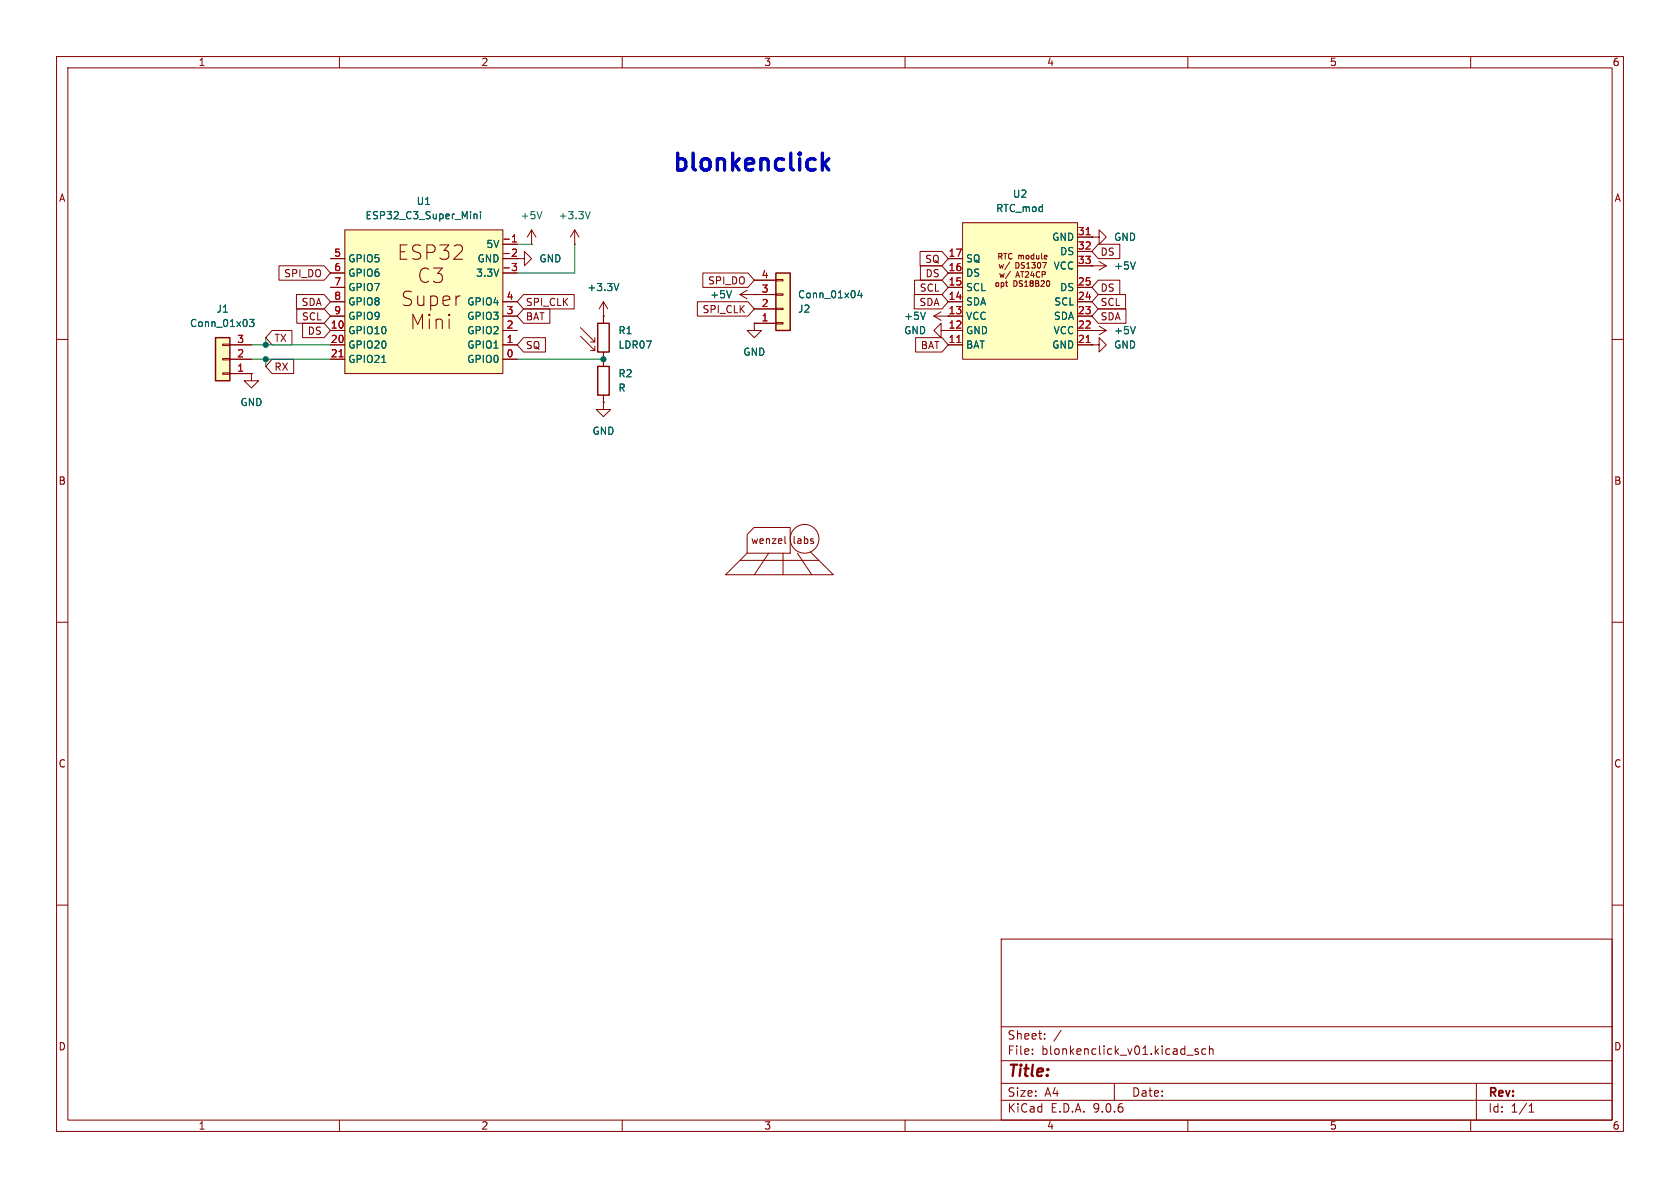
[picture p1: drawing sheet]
(kicad_sch
 (version 20250114)
 (generator "eeschema")
 (generator_version "9.0")
 (paper "A4")
 (lib_symbols
  (symbol "Connector_Generic:Conn_01x03"
   (pin_names
    (offset 1.016) (hide yes)) (exclude_from_sim no) (in_bom yes) (on_board yes)
   (property "Reference" "J" (at 0 5.08 0) (effects (font (size 1.27 1.27))))
   (property "Value" "Conn_01x03" (at 0 -5.08 0) (effects (font (size 1.27 1.27))))
   (property "Footprint" "" (at 0 0 0) (effects (font (size 1.27 1.27)) (hide yes)))
   (property "Datasheet" "~" (at 0 0 0) (effects (font (size 1.27 1.27)) (hide yes)))
   (property "Description" "Generic connector, single row, 01x03, script generated (kicad-library-utils/schlib/autogen/connector/)" (at 0 0 0) (effects (font (size 1.27 1.27)) (hide yes)))
   (symbol "Conn_01x03_1_1"
    (rectangle (start -1.27 3.81) (end 1.27 -3.81) (stroke (width 0.254) (type default)) (fill (type background)))
    (rectangle (start -1.27 2.667) (end 0 2.413) (stroke (width 0.1524) (type default)) (fill (type none)))
    (rectangle (start -1.27 0.127) (end 0 -0.127) (stroke (width 0.1524) (type default)) (fill (type none)))
    (rectangle (start -1.27 -2.413) (end 0 -2.667) (stroke (width 0.1524) (type default)) (fill (type none)))
    (pin passive line (at -5.08 2.54 0) (length 3.81) (name "Pin_1" (effects (font (size 1.27 1.27)))) (number "1" (effects (font (size 1.27 1.27)))))
    (pin passive line (at -5.08 0 0) (length 3.81) (name "Pin_2" (effects (font (size 1.27 1.27)))) (number "2" (effects (font (size 1.27 1.27)))))
    (pin passive line (at -5.08 -2.54 0) (length 3.81) (name "Pin_3" (effects (font (size 1.27 1.27)))) (number "3" (effects (font (size 1.27 1.27))))))
   (embedded_fonts no))
  (symbol "Connector_Generic:Conn_01x04"
   (pin_names
    (offset 1.016) (hide yes)) (exclude_from_sim no) (in_bom yes) (on_board yes)
   (property "Reference" "J" (at 0 5.08 0) (effects (font (size 1.27 1.27))))
   (property "Value" "Conn_01x04" (at 0 -7.62 0) (effects (font (size 1.27 1.27))))
   (property "Footprint" "" (at 0 0 0) (effects (font (size 1.27 1.27)) (hide yes)))
   (property "Datasheet" "~" (at 0 0 0) (effects (font (size 1.27 1.27)) (hide yes)))
   (property "Description" "Generic connector, single row, 01x04, script generated (kicad-library-utils/schlib/autogen/connector/)" (at 0 0 0) (effects (font (size 1.27 1.27)) (hide yes)))
   (symbol "Conn_01x04_1_1"
    (rectangle (start -1.27 3.81) (end 1.27 -6.35) (stroke (width 0.254) (type default)) (fill (type background)))
    (rectangle (start -1.27 2.667) (end 0 2.413) (stroke (width 0.1524) (type default)) (fill (type none)))
    (rectangle (start -1.27 0.127) (end 0 -0.127) (stroke (width 0.1524) (type default)) (fill (type none)))
    (rectangle (start -1.27 -2.413) (end 0 -2.667) (stroke (width 0.1524) (type default)) (fill (type none)))
    (rectangle (start -1.27 -4.953) (end 0 -5.207) (stroke (width 0.1524) (type default)) (fill (type none)))
    (pin passive line (at -5.08 2.54 0) (length 3.81) (name "Pin_1" (effects (font (size 1.27 1.27)))) (number "1" (effects (font (size 1.27 1.27)))))
    (pin passive line (at -5.08 0 0) (length 3.81) (name "Pin_2" (effects (font (size 1.27 1.27)))) (number "2" (effects (font (size 1.27 1.27)))))
    (pin passive line (at -5.08 -2.54 0) (length 3.81) (name "Pin_3" (effects (font (size 1.27 1.27)))) (number "3" (effects (font (size 1.27 1.27)))))
    (pin passive line (at -5.08 -5.08 0) (length 3.81) (name "Pin_4" (effects (font (size 1.27 1.27)))) (number "4" (effects (font (size 1.27 1.27))))))
   (embedded_fonts no))
  (symbol "Device:R"
   (pin_numbers (hide yes))
   (pin_names
    (offset 0)) (exclude_from_sim no) (in_bom yes) (on_board yes)
   (property "Reference" "R" (at 2.032 0 90) (effects (font (size 1.27 1.27))))
   (property "Value" "R" (at 0 0 90) (effects (font (size 1.27 1.27))))
   (property "Footprint" "" (at -1.778 0 90) (effects (font (size 1.27 1.27)) (hide yes)))
   (property "Datasheet" "~" (at 0 0 0) (effects (font (size 1.27 1.27)) (hide yes)))
   (property "Description" "Resistor" (at 0 0 0) (effects (font (size 1.27 1.27)) (hide yes)))
   (symbol "R_0_1"
    (rectangle (start -1.016 -2.54) (end 1.016 2.54) (stroke (width 0.254) (type default)) (fill (type none))))
   (symbol "R_1_1"
    (pin passive line (at 0 3.81 270) (length 1.27) (name "~" (effects (font (size 1.27 1.27)))) (number "1" (effects (font (size 1.27 1.27)))))
    (pin passive line (at 0 -3.81 90) (length 1.27) (name "~" (effects (font (size 1.27 1.27)))) (number "2" (effects (font (size 1.27 1.27))))))
   (embedded_fonts no))
  (symbol "Sensor_Optical:LDR07"
   (pin_numbers (hide yes))
   (pin_names
    (offset 0)) (exclude_from_sim no) (in_bom yes) (on_board yes)
   (property "Reference" "R" (at -5.08 0 90) (effects (font (size 1.27 1.27))))
   (property "Value" "LDR07" (at 1.905 0 90) (effects (font (size 1.27 1.27)) (justify top)))
   (property "Footprint" "OptoDevice:R_LDR_5.1x4.3mm_P3.4mm_Vertical" (at 4.445 0 90) (effects (font (size 1.27 1.27)) (hide yes)))
   (property "Datasheet" "http://www.tme.eu/de/Document/f2e3ad76a925811312d226c31da4cd7e/LDR07.pdf" (at 0 -1.27 0) (effects (font (size 1.27 1.27)) (hide yes)))
   (property "Description" "light dependent resistor" (at 0 0 0) (effects (font (size 1.27 1.27)) (hide yes)))
   (symbol "LDR07_0_1"
    (polyline (pts (xy -1.524 -0.762) (xy -4.064 1.778)) (stroke (width 0) (type default)) (fill (type none)))
    (polyline (pts (xy -1.524 -0.762) (xy -2.286 -0.762)) (stroke (width 0) (type default)) (fill (type none)))
    (polyline (pts (xy -1.524 -0.762) (xy -1.524 0)) (stroke (width 0) (type default)) (fill (type none)))
    (polyline (pts (xy -1.524 -2.286) (xy -4.064 0.254)) (stroke (width 0) (type default)) (fill (type none)))
    (polyline (pts (xy -1.524 -2.286) (xy -2.286 -2.286)) (stroke (width 0) (type default)) (fill (type none)))
    (polyline (pts (xy -1.524 -2.286) (xy -1.524 -1.524)) (stroke (width 0) (type default)) (fill (type none)))
    (rectangle (start -1.016 2.54) (end 1.016 -2.54) (stroke (width 0.254) (type default)) (fill (type none))))
   (symbol "LDR07_1_1"
    (pin passive line (at 0 3.81 270) (length 1.27) (name "~" (effects (font (size 1.27 1.27)))) (number "1" (effects (font (size 1.27 1.27)))))
    (pin passive line (at 0 -3.81 90) (length 1.27) (name "~" (effects (font (size 1.27 1.27)))) (number "2" (effects (font (size 1.27 1.27))))))
   (embedded_fonts no))
  (symbol "power:+3.3V"
   (power)
   (pin_numbers (hide yes))
   (pin_names
    (offset 0) (hide yes)) (exclude_from_sim no) (in_bom yes) (on_board yes)
   (property "Reference" "#PWR" (at 0 -3.81 0) (effects (font (size 1.27 1.27)) (hide yes)))
   (property "Value" "+3.3V" (at 0 3.556 0) (effects (font (size 1.27 1.27))))
   (property "Footprint" "" (at 0 0 0) (effects (font (size 1.27 1.27)) (hide yes)))
   (property "Datasheet" "" (at 0 0 0) (effects (font (size 1.27 1.27)) (hide yes)))
   (property "Description" "Power symbol creates a global label with name \"+3.3V\"" (at 0 0 0) (effects (font (size 1.27 1.27)) (hide yes)))
   (symbol "+3.3V_0_1"
    (polyline (pts (xy -0.762 1.27) (xy 0 2.54)) (stroke (width 0) (type default)) (fill (type none)))
    (polyline (pts (xy 0 2.54) (xy 0.762 1.27)) (stroke (width 0) (type default)) (fill (type none)))
    (polyline (pts (xy 0 0) (xy 0 2.54)) (stroke (width 0) (type default)) (fill (type none))))
   (symbol "+3.3V_1_1"
    (pin power_in line (at 0 0 90) (length 0) (name "~" (effects (font (size 1.27 1.27)))) (number "1" (effects (font (size 1.27 1.27))))))
   (embedded_fonts no))
  (symbol "power:+5V"
   (power)
   (pin_numbers (hide yes))
   (pin_names
    (offset 0) (hide yes)) (exclude_from_sim no) (in_bom yes) (on_board yes)
   (property "Reference" "#PWR" (at 0 -3.81 0) (effects (font (size 1.27 1.27)) (hide yes)))
   (property "Value" "+5V" (at 0 3.556 0) (effects (font (size 1.27 1.27))))
   (property "Footprint" "" (at 0 0 0) (effects (font (size 1.27 1.27)) (hide yes)))
   (property "Datasheet" "" (at 0 0 0) (effects (font (size 1.27 1.27)) (hide yes)))
   (property "Description" "Power symbol creates a global label with name \"+5V\"" (at 0 0 0) (effects (font (size 1.27 1.27)) (hide yes)))
   (symbol "+5V_0_1"
    (polyline (pts (xy -0.762 1.27) (xy 0 2.54)) (stroke (width 0) (type default)) (fill (type none)))
    (polyline (pts (xy 0 2.54) (xy 0.762 1.27)) (stroke (width 0) (type default)) (fill (type none)))
    (polyline (pts (xy 0 0) (xy 0 2.54)) (stroke (width 0) (type default)) (fill (type none))))
   (symbol "+5V_1_1"
    (pin power_in line (at 0 0 90) (length 0) (name "~" (effects (font (size 1.27 1.27)))) (number "1" (effects (font (size 1.27 1.27))))))
   (embedded_fonts no))
  (symbol "power:GND"
   (power)
   (pin_numbers (hide yes))
   (pin_names
    (offset 0) (hide yes)) (exclude_from_sim no) (in_bom yes) (on_board yes)
   (property "Reference" "#PWR" (at 0 -6.35 0) (effects (font (size 1.27 1.27)) (hide yes)))
   (property "Value" "GND" (at 0 -3.81 0) (effects (font (size 1.27 1.27))))
   (property "Footprint" "" (at 0 0 0) (effects (font (size 1.27 1.27)) (hide yes)))
   (property "Datasheet" "" (at 0 0 0) (effects (font (size 1.27 1.27)) (hide yes)))
   (property "Description" "Power symbol creates a global label with name \"GND\" , ground" (at 0 0 0) (effects (font (size 1.27 1.27)) (hide yes)))
   (symbol "GND_0_1"
    (polyline (pts (xy 0 0) (xy 0 -1.27) (xy 1.27 -1.27) (xy 0 -2.54) (xy -1.27 -1.27) (xy 0 -1.27)) (stroke (width 0) (type default)) (fill (type none))))
   (symbol "GND_1_1"
    (pin power_in line (at 0 0 270) (length 0) (name "~" (effects (font (size 1.27 1.27)))) (number "1" (effects (font (size 1.27 1.27))))))
   (embedded_fonts no))
  (symbol "wenzellabs:ESP32-C3_super_mini" (exclude_from_sim no) (in_bom yes) (on_board yes)
   (property "Reference" "U" (at -13.716 11.43 0) (effects (font (size 1.27 1.27))))
   (property "Value" "ESP32_C3_Super_Mini" (at 0 0 0) (effects (font (size 1.27 1.27))))
   (property "Footprint" "wenzellabs:ESP32_C3_Super_Mini" (at 0 -16.764 0) (effects (font (size 1.27 1.27)) (hide yes)))
   (property "Datasheet" "https://microsoft.github.io/devicescript/devices/esp32/esp32c3-supermini" (at -0.254 -19.558 0) (effects (font (size 1.27 1.27)) (hide yes)))
   (property "Description" "" (at 0 0 0) (effects (font (size 1.27 1.27)) (hide yes)))
   (symbol "ESP32-C3_super_mini_0_1"
    (rectangle (start -15.24 10.16) (end 12.7 -15.24) (stroke (width 0) (type default)) (fill (type background))))
   (symbol "ESP32-C3_super_mini_1_0"
    (text "ESP32\nC3\nSuper\nMini" (at 0 0 0) (effects (font (size 2.54 2.54)))))
   (symbol "ESP32-C3_super_mini_1_1"
    (pin bidirectional line (at -17.78 5.08 0) (length 2.54) (name "GPIO5" (effects (font (size 1.27 1.27)))) (number "5" (effects (font (size 1.27 1.27)))))
    (pin bidirectional line (at -17.78 2.54 0) (length 2.54) (name "GPIO6" (effects (font (size 1.27 1.27)))) (number "6" (effects (font (size 1.27 1.27)))))
    (pin bidirectional line (at -17.78 0 0) (length 2.54) (name "GPIO7" (effects (font (size 1.27 1.27)))) (number "7" (effects (font (size 1.27 1.27)))))
    (pin bidirectional line (at -17.78 -2.54 0) (length 2.54) (name "GPIO8" (effects (font (size 1.27 1.27)))) (number "8" (effects (font (size 1.27 1.27)))))
    (pin bidirectional line (at -17.78 -5.08 0) (length 2.54) (name "GPIO9" (effects (font (size 1.27 1.27)))) (number "9" (effects (font (size 1.27 1.27)))))
    (pin bidirectional line (at -17.78 -7.62 0) (length 2.54) (name "GPIO10" (effects (font (size 1.27 1.27)))) (number "10" (effects (font (size 1.27 1.27)))))
    (pin bidirectional line (at -17.78 -10.16 0) (length 2.54) (name "GPIO20" (effects (font (size 1.27 1.27)))) (number "20" (effects (font (size 1.27 1.27)))))
    (pin bidirectional line (at -17.78 -12.7 0) (length 2.54) (name "GPIO21" (effects (font (size 1.27 1.27)))) (number "21" (effects (font (size 1.27 1.27)))))
    (pin power_in line (at 15.24 7.62 180) (length 2.54) (name "5V" (effects (font (size 1.27 1.27)))) (number "-1" (effects (font (size 1.27 1.27)))))
    (pin power_in line (at 15.24 5.08 180) (length 2.54) (name "GND" (effects (font (size 1.27 1.27)))) (number "-2" (effects (font (size 1.27 1.27)))))
    (pin power_out line (at 15.24 2.54 180) (length 2.54) (name "3.3V" (effects (font (size 1.27 1.27)))) (number "-3" (effects (font (size 1.27 1.27)))))
    (pin bidirectional line (at 15.24 -2.54 180) (length 2.54) (name "GPIO4" (effects (font (size 1.27 1.27)))) (number "4" (effects (font (size 1.27 1.27)))))
    (pin bidirectional line (at 15.24 -5.08 180) (length 2.54) (name "GPIO3" (effects (font (size 1.27 1.27)))) (number "3" (effects (font (size 1.27 1.27)))))
    (pin bidirectional line (at 15.24 -7.62 180) (length 2.54) (name "GPIO2" (effects (font (size 1.27 1.27)))) (number "2" (effects (font (size 1.27 1.27)))))
    (pin bidirectional line (at 15.24 -10.16 180) (length 2.54) (name "GPIO1" (effects (font (size 1.27 1.27)))) (number "1" (effects (font (size 1.27 1.27)))))
    (pin bidirectional line (at 15.24 -12.7 180) (length 2.54) (name "GPIO0" (effects (font (size 1.27 1.27)))) (number "0" (effects (font (size 1.27 1.27))))))
   (embedded_fonts no))
  (symbol "wenzellabs:Logo_wenzellabs"
   (pin_numbers (hide yes))
   (pin_names
    (offset 0) (hide yes)) (exclude_from_sim no) (in_bom yes) (on_board yes)
   (property "Reference" "L" (at 0 0 0) (effects (font (size 1.27 1.27)) (hide yes)))
   (property "Value" "Logo wenzellabs" (at 0 0 0) (effects (font (size 1.27 1.27)) (hide yes)))
   (property "Footprint" "" (at 0 0 0) (effects (font (size 1.27 1.27)) (hide yes)))
   (property "Datasheet" "" (at 0 0 0) (effects (font (size 1.27 1.27)) (hide yes)))
   (property "Description" "" (at 0 0 0) (effects (font (size 1.27 1.27)) (hide yes)))
   (symbol "Logo_wenzellabs_1_1"
    (polyline (pts (xy -7.62 -1.27) (xy 6.35 -1.27)) (stroke (width 0) (type default)) (fill (type none)))
    (polyline (pts (xy -6.35 0) (xy -10.16 -3.81) (xy 8.89 -3.81) (xy 4.8549 0.2083)) (stroke (width 0) (type default)) (fill (type none)))
    (polyline (pts (xy -5.08 -3.81) (xy -2.54 0)) (stroke (width 0) (type default)) (fill (type none)))
    (polyline (pts (xy 0 -3.81) (xy 0 0)) (stroke (width 0) (type default)) (fill (type none)))
    (polyline (pts (xy 1.27 0) (xy -6.35 0) (xy -6.3499 3.2901) (xy -5.1146 4.5442) (xy 1.2677 4.5402) (xy 1.27 0)) (stroke (width 0) (type default)) (fill (type none)))
    (circle (center 3.81 2.54) (radius 2.54) (stroke (width 0) (type default)) (fill (type none)))
    (polyline (pts (xy 5.08 -3.81) (xy 2.54 0)) (stroke (width 0) (type default)) (fill (type none)))
    (text "wenzel labs" (at 0 2.286 0) (effects (font (size 1.27 1.27)))))
   (embedded_fonts no))
  (symbol "wenzellabs:RTC_module" (exclude_from_sim no) (in_bom yes) (on_board yes)
   (property "Reference" "U" (at -9.652 -11.684 0) (effects (font (size 1.27 1.27))))
   (property "Value" "RTC_mod" (at 0 0 0) (effects (font (size 1.27 1.27))))
   (property "Footprint" "wenzellabs:RTC_module" (at 0 0 0) (effects (font (size 1.27 1.27)) (hide yes)))
   (property "Datasheet" "" (at 0 0 0) (effects (font (size 1.27 1.27)) (hide yes)))
   (property "Description" "HW-111 DS1307 based RTC module with AT24CP EEPROM and unpopulated DS18B20 temp sensor" (at 0 -5.08 0) (effects (font (size 1.27 1.27)) (hide yes)))
   (symbol "RTC_module_1_1"
    (rectangle (start -10.16 13.97) (end 10.16 -10.16) (stroke (width 0) (type solid)) (fill (type background)))
    (text "RTC module\nw/ DS1307\nw/ AT24CP\nopt DS18B20" (at -4.572 5.588 0) (effects (font (size 1 1)) (justify left)))
    (pin input line (at -12.7 7.62 0) (length 2.54) (name "SQ" (effects (font (size 1.27 1.27)))) (number "17" (effects (font (size 1.27 1.27)))))
    (pin input line (at -12.7 5.08 0) (length 2.54) (name "DS" (effects (font (size 1.27 1.27)))) (number "16" (effects (font (size 1.27 1.27)))))
    (pin input line (at -12.7 2.54 0) (length 2.54) (name "SCL" (effects (font (size 1.27 1.27)))) (number "15" (effects (font (size 1.27 1.27)))))
    (pin input line (at -12.7 0 0) (length 2.54) (name "SDA" (effects (font (size 1.27 1.27)))) (number "14" (effects (font (size 1.27 1.27)))))
    (pin input line (at -12.7 -2.54 0) (length 2.54) (name "VCC" (effects (font (size 1.27 1.27)))) (number "13" (effects (font (size 1.27 1.27)))))
    (pin input line (at -12.7 -5.08 0) (length 2.54) (name "GND" (effects (font (size 1.27 1.27)))) (number "12" (effects (font (size 1.27 1.27)))))
    (pin input line (at -12.7 -7.62 0) (length 2.54) (name "BAT" (effects (font (size 1.27 1.27)))) (number "11" (effects (font (size 1.27 1.27)))))
    (pin input line (at 12.7 11.43 180) (length 2.54) (name "GND" (effects (font (size 1.27 1.27)))) (number "31" (effects (font (size 1.27 1.27)))))
    (pin input line (at 12.7 8.89 180) (length 2.54) (name "DS" (effects (font (size 1.27 1.27)))) (number "32" (effects (font (size 1.27 1.27)))))
    (pin input line (at 12.7 6.35 180) (length 2.54) (name "VCC" (effects (font (size 1.27 1.27)))) (number "33" (effects (font (size 1.27 1.27)))))
    (pin input line (at 12.7 2.54 180) (length 2.54) (name "DS" (effects (font (size 1.27 1.27)))) (number "25" (effects (font (size 1.27 1.27)))))
    (pin input line (at 12.7 0 180) (length 2.54) (name "SCL" (effects (font (size 1.27 1.27)))) (number "24" (effects (font (size 1.27 1.27)))))
    (pin input line (at 12.7 -2.54 180) (length 2.54) (name "SDA" (effects (font (size 1.27 1.27)))) (number "23" (effects (font (size 1.27 1.27)))))
    (pin input line (at 12.7 -5.08 180) (length 2.54) (name "VCC" (effects (font (size 1.27 1.27)))) (number "22" (effects (font (size 1.27 1.27)))))
    (pin input line (at 12.7 -7.62 180) (length 2.54) (name "GND" (effects (font (size 1.27 1.27)))) (number "21" (effects (font (size 1.27 1.27))))))
   (embedded_fonts no)))
 (text "blonkenclick"
  (exclude_from_sim no)
  (at 133.096 28.956 0)
  (effects (font (size 3 3) (thickness 0.6)
    (bold yes))))
 (junction
  (at 106.68 63.5)
  (diameter 0)
  (color 0 0 0 0))
 (junction
  (at 46.99 60.96)
  (diameter 0)
  (color 0 0 0 0))
 (junction
  (at 46.99 63.5)
  (diameter 0)
  (color 0 0 0 0))
 (wire
  (pts (xy 46.99 60.96) (xy 58.42 60.96))
  (stroke (width 0) (type default)))
 (wire
  (pts (xy 93.98 43.18) (xy 91.44 43.18))
  (stroke (width 0) (type default)))
 (wire
  (pts (xy 44.45 60.96) (xy 46.99 60.96))
  (stroke (width 0) (type default)))
 (wire
  (pts (xy 46.99 63.5) (xy 46.99 64.77))
  (stroke (width 0) (type default)))
 (wire
  (pts (xy 91.44 63.5) (xy 106.68 63.5))
  (stroke (width 0) (type default)))
 (wire
  (pts (xy 46.99 59.69) (xy 46.99 60.96))
  (stroke (width 0) (type default)))
 (wire
  (pts (xy 44.45 63.5) (xy 46.99 63.5))
  (stroke (width 0) (type default)))
 (wire
  (pts (xy 101.6 48.26) (xy 101.6 43.18))
  (stroke (width 0) (type default)))
 (wire
  (pts (xy 91.44 48.26) (xy 101.6 48.26))
  (stroke (width 0) (type default)))
 (wire
  (pts (xy 46.99 63.5) (xy 58.42 63.5))
  (stroke (width 0) (type default)))
 (global_label "SPI_CLK"
  (shape input)
  (at 133.35 54.61 180)
  (fields_autoplaced yes)
  (effects (font (size 1.27 1.27)) (justify right))
  (property "Intersheetrefs" "${INTERSHEET_REFS}" (at 122.7448 54.61 0) (effects (font (size 1.27 1.27)) (justify right) (hide yes))))
 (global_label "SDA"
  (shape input)
  (at 193.04 55.88 0)
  (fields_autoplaced yes)
  (effects (font (size 1.27 1.27)) (justify left))
  (property "Intersheetrefs" "${INTERSHEET_REFS}" (at 199.5933 55.88 0) (effects (font (size 1.27 1.27)) (justify left) (hide yes))))
 (global_label "DS"
  (shape input)
  (at 193.04 50.8 0)
  (fields_autoplaced yes)
  (effects (font (size 1.27 1.27)) (justify left))
  (property "Intersheetrefs" "${INTERSHEET_REFS}" (at 198.5047 50.8 0) (effects (font (size 1.27 1.27)) (justify left) (hide yes))))
 (global_label "RX"
  (shape input)
  (at 46.99 64.77 0)
  (fields_autoplaced yes)
  (effects (font (size 1.27 1.27)) (justify left))
  (property "Intersheetrefs" "${INTERSHEET_REFS}" (at 52.4547 64.77 0) (effects (font (size 1.27 1.27)) (justify left) (hide yes))))
 (global_label "SPI_DO"
  (shape input)
  (at 133.35 49.53 180)
  (fields_autoplaced yes)
  (effects (font (size 1.27 1.27)) (justify right))
  (property "Intersheetrefs" "${INTERSHEET_REFS}" (at 123.7124 49.53 0) (effects (font (size 1.27 1.27)) (justify right) (hide yes))))
 (global_label "DS"
  (shape input)
  (at 58.42 58.42 180)
  (fields_autoplaced yes)
  (effects (font (size 1.27 1.27)) (justify right))
  (property "Intersheetrefs" "${INTERSHEET_REFS}" (at 52.9553 58.42 0) (effects (font (size 1.27 1.27)) (justify right) (hide yes))))
 (global_label "SDA"
  (shape input)
  (at 167.64 53.34 180)
  (fields_autoplaced yes)
  (effects (font (size 1.27 1.27)) (justify right))
  (property "Intersheetrefs" "${INTERSHEET_REFS}" (at 161.0867 53.34 0) (effects (font (size 1.27 1.27)) (justify right) (hide yes))))
 (global_label "SQ"
  (shape input)
  (at 91.44 60.96 0)
  (fields_autoplaced yes)
  (effects (font (size 1.27 1.27)) (justify left))
  (property "Intersheetrefs" "${INTERSHEET_REFS}" (at 96.9652 60.96 0) (effects (font (size 1.27 1.27)) (justify left) (hide yes))))
 (global_label "SDA"
  (shape input)
  (at 58.42 53.34 180)
  (fields_autoplaced yes)
  (effects (font (size 1.27 1.27)) (justify right))
  (property "Intersheetrefs" "${INTERSHEET_REFS}" (at 51.8667 53.34 0) (effects (font (size 1.27 1.27)) (justify right) (hide yes))))
 (global_label "DS"
  (shape input)
  (at 167.64 48.26 180)
  (fields_autoplaced yes)
  (effects (font (size 1.27 1.27)) (justify right))
  (property "Intersheetrefs" "${INTERSHEET_REFS}" (at 162.1753 48.26 0) (effects (font (size 1.27 1.27)) (justify right) (hide yes))))
 (global_label "BAT"
  (shape input)
  (at 91.44 55.88 0)
  (fields_autoplaced yes)
  (effects (font (size 1.27 1.27)) (justify left))
  (property "Intersheetrefs" "${INTERSHEET_REFS}" (at 97.7514 55.88 0) (effects (font (size 1.27 1.27)) (justify left) (hide yes))))
 (global_label "SPI_CLK"
  (shape input)
  (at 91.44 53.34 0)
  (fields_autoplaced yes)
  (effects (font (size 1.27 1.27)) (justify left))
  (property "Intersheetrefs" "${INTERSHEET_REFS}" (at 102.0452 53.34 0) (effects (font (size 1.27 1.27)) (justify left) (hide yes))))
 (global_label "SQ"
  (shape input)
  (at 167.64 45.72 180)
  (fields_autoplaced yes)
  (effects (font (size 1.27 1.27)) (justify right))
  (property "Intersheetrefs" "${INTERSHEET_REFS}" (at 162.1148 45.72 0) (effects (font (size 1.27 1.27)) (justify right) (hide yes))))
 (global_label "BAT"
  (shape input)
  (at 167.64 60.96 180)
  (fields_autoplaced yes)
  (effects (font (size 1.27 1.27)) (justify right))
  (property "Intersheetrefs" "${INTERSHEET_REFS}" (at 161.3286 60.96 0) (effects (font (size 1.27 1.27)) (justify right) (hide yes))))
 (global_label "SCL"
  (shape input)
  (at 167.64 50.8 180)
  (fields_autoplaced yes)
  (effects (font (size 1.27 1.27)) (justify right))
  (property "Intersheetrefs" "${INTERSHEET_REFS}" (at 161.1472 50.8 0) (effects (font (size 1.27 1.27)) (justify right) (hide yes))))
 (global_label "SPI_DO"
  (shape input)
  (at 58.42 48.26 180)
  (fields_autoplaced yes)
  (effects (font (size 1.27 1.27)) (justify right))
  (property "Intersheetrefs" "${INTERSHEET_REFS}" (at 48.7824 48.26 0) (effects (font (size 1.27 1.27)) (justify right) (hide yes))))
 (global_label "DS"
  (shape input)
  (at 193.04 44.45 0)
  (fields_autoplaced yes)
  (effects (font (size 1.27 1.27)) (justify left))
  (property "Intersheetrefs" "${INTERSHEET_REFS}" (at 198.5047 44.45 0) (effects (font (size 1.27 1.27)) (justify left) (hide yes))))
 (global_label "SCL"
  (shape input)
  (at 193.04 53.34 0)
  (fields_autoplaced yes)
  (effects (font (size 1.27 1.27)) (justify left))
  (property "Intersheetrefs" "${INTERSHEET_REFS}" (at 199.5328 53.34 0) (effects (font (size 1.27 1.27)) (justify left) (hide yes))))
 (global_label "TX"
  (shape input)
  (at 46.99 59.69 0)
  (fields_autoplaced yes)
  (effects (font (size 1.27 1.27)) (justify left))
  (property "Intersheetrefs" "${INTERSHEET_REFS}" (at 52.1523 59.69 0) (effects (font (size 1.27 1.27)) (justify left) (hide yes))))
 (global_label "SCL"
  (shape input)
  (at 58.42 55.88 180)
  (fields_autoplaced yes)
  (effects (font (size 1.27 1.27)) (justify right))
  (property "Intersheetrefs" "${INTERSHEET_REFS}" (at 51.9272 55.88 0) (effects (font (size 1.27 1.27)) (justify right) (hide yes))))
 (symbol
  (lib_id "wenzellabs:Logo_wenzellabs")
  (at 138.43 97.79 0)
  (unit 1)
  (exclude_from_sim no)
  (in_bom yes)
  (on_board yes)
  (dnp no)
  (fields_autoplaced yes)
  (property "Reference" "L1" (at 138.43 97.79 0) (effects (font (size 1.27 1.27)) (hide yes)))
  (property "Value" "Logo wenzellabs" (at 138.43 97.79 0) (effects (font (size 1.27 1.27)) (hide yes)))
  (property "Footprint" "wenzellabs:wenzellabs_logo_v1_no_silktext_12x4" (at 138.43 97.79 0) (effects (font (size 1.27 1.27)) (hide yes)))
  (property "Datasheet" "" (at 138.43 97.79 0) (effects (font (size 1.27 1.27)) (hide yes)))
  (property "Description" "" (at 138.43 97.79 0) (effects (font (size 1.27 1.27)) (hide yes))))
 (symbol
  (lib_id "power:+5V")
  (at 93.98 43.18 0)
  (unit 1)
  (exclude_from_sim no)
  (in_bom yes)
  (on_board yes)
  (dnp no)
  (fields_autoplaced yes)
  (property "Reference" "#PWR03" (at 93.98 46.99 0) (effects (font (size 1.27 1.27)) (hide yes)))
  (property "Value" "+5V" (at 93.98 38.1 0) (effects (font (size 1.27 1.27))))
  (property "Footprint" "" (at 93.98 43.18 0) (effects (font (size 1.27 1.27)) (hide yes)))
  (property "Datasheet" "" (at 93.98 43.18 0) (effects (font (size 1.27 1.27)) (hide yes)))
  (property "Description" "Power symbol creates a global label with name \"+5V\"" (at 93.98 43.18 0) (effects (font (size 1.27 1.27)) (hide yes)))
  (pin "1"))
 (symbol
  (lib_id "power:GND")
  (at 106.68 71.12 0)
  (unit 1)
  (exclude_from_sim no)
  (in_bom yes)
  (on_board yes)
  (dnp no)
  (fields_autoplaced yes)
  (property "Reference" "#PWR01" (at 106.68 77.47 0) (effects (font (size 1.27 1.27)) (hide yes)))
  (property "Value" "GND" (at 106.68 76.2 0) (effects (font (size 1.27 1.27))))
  (property "Footprint" "" (at 106.68 71.12 0) (effects (font (size 1.27 1.27)) (hide yes)))
  (property "Datasheet" "" (at 106.68 71.12 0) (effects (font (size 1.27 1.27)) (hide yes)))
  (property "Description" "Power symbol creates a global label with name \"GND\" , ground" (at 106.68 71.12 0) (effects (font (size 1.27 1.27)) (hide yes)))
  (pin "1"))
 (symbol
  (lib_id "power:GND")
  (at 133.35 57.15 0)
  (unit 1)
  (exclude_from_sim no)
  (in_bom yes)
  (on_board yes)
  (dnp no)
  (fields_autoplaced yes)
  (property "Reference" "#PWR013" (at 133.35 63.5 0) (effects (font (size 1.27 1.27)) (hide yes)))
  (property "Value" "GND" (at 133.35 62.23 0) (effects (font (size 1.27 1.27))))
  (property "Footprint" "" (at 133.35 57.15 0) (effects (font (size 1.27 1.27)) (hide yes)))
  (property "Datasheet" "" (at 133.35 57.15 0) (effects (font (size 1.27 1.27)) (hide yes)))
  (property "Description" "Power symbol creates a global label with name \"GND\" , ground" (at 133.35 57.15 0) (effects (font (size 1.27 1.27)) (hide yes)))
  (pin "1"))
 (symbol
  (lib_id "Device:R")
  (at 106.68 67.31 0)
  (unit 1)
  (exclude_from_sim no)
  (in_bom yes)
  (on_board yes)
  (dnp no)
  (fields_autoplaced yes)
  (property "Reference" "R2" (at 109.22 66.0399 0) (effects (font (size 1.27 1.27)) (justify left)))
  (property "Value" "R" (at 109.22 68.5799 0) (effects (font (size 1.27 1.27)) (justify left)))
  (property "Footprint" "Resistor_THT:R_Axial_DIN0411_L9.9mm_D3.6mm_P12.70mm_Horizontal" (at 104.902 67.31 90) (effects (font (size 1.27 1.27)) (hide yes)))
  (property "Datasheet" "~" (at 106.68 67.31 0) (effects (font (size 1.27 1.27)) (hide yes)))
  (property "Description" "Resistor" (at 106.68 67.31 0) (effects (font (size 1.27 1.27)) (hide yes)))
  (pin "1")
  (pin "2"))
 (symbol
  (lib_id "power:GND")
  (at 193.04 41.91 90)
  (unit 1)
  (exclude_from_sim no)
  (in_bom yes)
  (on_board yes)
  (dnp no)
  (fields_autoplaced yes)
  (property "Reference" "#PWR011" (at 199.39 41.91 0) (effects (font (size 1.27 1.27)) (hide yes)))
  (property "Value" "GND" (at 196.85 41.9099 90) (effects (font (size 1.27 1.27)) (justify right)))
  (property "Footprint" "" (at 193.04 41.91 0) (effects (font (size 1.27 1.27)) (hide yes)))
  (property "Datasheet" "" (at 193.04 41.91 0) (effects (font (size 1.27 1.27)) (hide yes)))
  (property "Description" "Power symbol creates a global label with name \"GND\" , ground" (at 193.04 41.91 0) (effects (font (size 1.27 1.27)) (hide yes)))
  (pin "1"))
 (symbol
  (lib_id "power:+5V")
  (at 193.04 46.99 270)
  (unit 1)
  (exclude_from_sim no)
  (in_bom yes)
  (on_board yes)
  (dnp no)
  (fields_autoplaced yes)
  (property "Reference" "#PWR07" (at 189.23 46.99 0) (effects (font (size 1.27 1.27)) (hide yes)))
  (property "Value" "+5V" (at 196.85 46.9899 90) (effects (font (size 1.27 1.27)) (justify left)))
  (property "Footprint" "" (at 193.04 46.99 0) (effects (font (size 1.27 1.27)) (hide yes)))
  (property "Datasheet" "" (at 193.04 46.99 0) (effects (font (size 1.27 1.27)) (hide yes)))
  (property "Description" "Power symbol creates a global label with name \"+5V\"" (at 193.04 46.99 0) (effects (font (size 1.27 1.27)) (hide yes)))
  (pin "1"))
 (symbol
  (lib_id "power:GND")
  (at 91.44 45.72 90)
  (unit 1)
  (exclude_from_sim no)
  (in_bom yes)
  (on_board yes)
  (dnp no)
  (fields_autoplaced yes)
  (property "Reference" "#PWR02" (at 97.79 45.72 0) (effects (font (size 1.27 1.27)) (hide yes)))
  (property "Value" "GND" (at 95.25 45.7199 90) (effects (font (size 1.27 1.27)) (justify right)))
  (property "Footprint" "" (at 91.44 45.72 0) (effects (font (size 1.27 1.27)) (hide yes)))
  (property "Datasheet" "" (at 91.44 45.72 0) (effects (font (size 1.27 1.27)) (hide yes)))
  (property "Description" "Power symbol creates a global label with name \"GND\" , ground" (at 91.44 45.72 0) (effects (font (size 1.27 1.27)) (hide yes)))
  (pin "1"))
 (symbol
  (lib_id "power:GND")
  (at 193.04 60.96 90)
  (unit 1)
  (exclude_from_sim no)
  (in_bom yes)
  (on_board yes)
  (dnp no)
  (fields_autoplaced yes)
  (property "Reference" "#PWR010" (at 199.39 60.96 0) (effects (font (size 1.27 1.27)) (hide yes)))
  (property "Value" "GND" (at 196.85 60.9599 90) (effects (font (size 1.27 1.27)) (justify right)))
  (property "Footprint" "" (at 193.04 60.96 0) (effects (font (size 1.27 1.27)) (hide yes)))
  (property "Datasheet" "" (at 193.04 60.96 0) (effects (font (size 1.27 1.27)) (hide yes)))
  (property "Description" "Power symbol creates a global label with name \"GND\" , ground" (at 193.04 60.96 0) (effects (font (size 1.27 1.27)) (hide yes)))
  (pin "1"))
 (symbol
  (lib_id "Sensor_Optical:LDR07")
  (at 106.68 59.69 0)
  (unit 1)
  (exclude_from_sim no)
  (in_bom yes)
  (on_board yes)
  (dnp no)
  (fields_autoplaced yes)
  (property "Reference" "R1" (at 109.22 58.4199 0) (effects (font (size 1.27 1.27)) (justify left)))
  (property "Value" "LDR07" (at 109.22 60.9599 0) (effects (font (size 1.27 1.27)) (justify left)))
  (property "Footprint" "OptoDevice:R_LDR_5.1x4.3mm_P3.4mm_Vertical" (at 111.125 59.69 90) (effects (font (size 1.27 1.27)) (hide yes)))
  (property "Datasheet" "http://www.tme.eu/de/Document/f2e3ad76a925811312d226c31da4cd7e/LDR07.pdf" (at 106.68 60.96 0) (effects (font (size 1.27 1.27)) (hide yes)))
  (property "Description" "light dependent resistor" (at 106.68 59.69 0) (effects (font (size 1.27 1.27)) (hide yes)))
  (pin "1")
  (pin "2"))
 (symbol
  (lib_id "power:+5V")
  (at 133.35 52.07 90)
  (unit 1)
  (exclude_from_sim no)
  (in_bom yes)
  (on_board yes)
  (dnp no)
  (fields_autoplaced yes)
  (property "Reference" "#PWR014" (at 137.16 52.07 0) (effects (font (size 1.27 1.27)) (hide yes)))
  (property "Value" "+5V" (at 129.54 52.0699 90) (effects (font (size 1.27 1.27)) (justify left)))
  (property "Footprint" "" (at 133.35 52.07 0) (effects (font (size 1.27 1.27)) (hide yes)))
  (property "Datasheet" "" (at 133.35 52.07 0) (effects (font (size 1.27 1.27)) (hide yes)))
  (property "Description" "Power symbol creates a global label with name \"+5V\"" (at 133.35 52.07 0) (effects (font (size 1.27 1.27)) (hide yes)))
  (pin "1"))
 (symbol
  (lib_id "power:+3.3V")
  (at 101.6 43.18 0)
  (unit 1)
  (exclude_from_sim no)
  (in_bom yes)
  (on_board yes)
  (dnp no)
  (fields_autoplaced yes)
  (property "Reference" "#PWR04" (at 101.6 46.99 0) (effects (font (size 1.27 1.27)) (hide yes)))
  (property "Value" "+3.3V" (at 101.6 38.1 0) (effects (font (size 1.27 1.27))))
  (property "Footprint" "" (at 101.6 43.18 0) (effects (font (size 1.27 1.27)) (hide yes)))
  (property "Datasheet" "" (at 101.6 43.18 0) (effects (font (size 1.27 1.27)) (hide yes)))
  (property "Description" "Power symbol creates a global label with name \"+3.3V\"" (at 101.6 43.18 0) (effects (font (size 1.27 1.27)) (hide yes)))
  (pin "1"))
 (symbol
  (lib_id "power:GND")
  (at 167.64 58.42 270)
  (unit 1)
  (exclude_from_sim no)
  (in_bom yes)
  (on_board yes)
  (dnp no)
  (fields_autoplaced yes)
  (property "Reference" "#PWR09" (at 161.29 58.42 0) (effects (font (size 1.27 1.27)) (hide yes)))
  (property "Value" "GND" (at 163.83 58.4199 90) (effects (font (size 1.27 1.27)) (justify right)))
  (property "Footprint" "" (at 167.64 58.42 0) (effects (font (size 1.27 1.27)) (hide yes)))
  (property "Datasheet" "" (at 167.64 58.42 0) (effects (font (size 1.27 1.27)) (hide yes)))
  (property "Description" "Power symbol creates a global label with name \"GND\" , ground" (at 167.64 58.42 0) (effects (font (size 1.27 1.27)) (hide yes)))
  (pin "1"))
 (symbol
  (lib_id "wenzellabs:ESP32-C3_super_mini")
  (at 76.2 50.8 0)
  (unit 1)
  (exclude_from_sim no)
  (in_bom yes)
  (on_board yes)
  (dnp no)
  (fields_autoplaced yes)
  (property "Reference" "U1" (at 74.93 35.56 0) (effects (font (size 1.27 1.27))))
  (property "Value" "ESP32_C3_Super_Mini" (at 74.93 38.1 0) (effects (font (size 1.27 1.27))))
  (property "Footprint" "wenzellabs:ESP32_C3_Super_Mini" (at 76.2 67.564 0) (effects (font (size 1.27 1.27)) (hide yes)))
  (property "Datasheet" "https://microsoft.github.io/devicescript/devices/esp32/esp32c3-supermini" (at 75.946 70.358 0) (effects (font (size 1.27 1.27)) (hide yes)))
  (property "Description" "" (at 76.2 50.8 0) (effects (font (size 1.27 1.27)) (hide yes)))
  (pin "5")
  (pin "6")
  (pin "-2")
  (pin "9")
  (pin "-3")
  (pin "4")
  (pin "10")
  (pin "20")
  (pin "0")
  (pin "-1")
  (pin "8")
  (pin "7")
  (pin "21")
  (pin "1")
  (pin "2")
  (pin "3"))
 (symbol
  (lib_id "power:GND")
  (at 44.45 66.04 0)
  (unit 1)
  (exclude_from_sim no)
  (in_bom yes)
  (on_board yes)
  (dnp no)
  (fields_autoplaced yes)
  (property "Reference" "#PWR012" (at 44.45 72.39 0) (effects (font (size 1.27 1.27)) (hide yes)))
  (property "Value" "GND" (at 44.45 71.12 0) (effects (font (size 1.27 1.27))))
  (property "Footprint" "" (at 44.45 66.04 0) (effects (font (size 1.27 1.27)) (hide yes)))
  (property "Datasheet" "" (at 44.45 66.04 0) (effects (font (size 1.27 1.27)) (hide yes)))
  (property "Description" "Power symbol creates a global label with name \"GND\" , ground" (at 44.45 66.04 0) (effects (font (size 1.27 1.27)) (hide yes)))
  (pin "1"))
 (symbol
  (lib_id "power:+3.3V")
  (at 106.68 55.88 0)
  (unit 1)
  (exclude_from_sim no)
  (in_bom yes)
  (on_board yes)
  (dnp no)
  (fields_autoplaced yes)
  (property "Reference" "#PWR05" (at 106.68 59.69 0) (effects (font (size 1.27 1.27)) (hide yes)))
  (property "Value" "+3.3V" (at 106.68 50.8 0) (effects (font (size 1.27 1.27))))
  (property "Footprint" "" (at 106.68 55.88 0) (effects (font (size 1.27 1.27)) (hide yes)))
  (property "Datasheet" "" (at 106.68 55.88 0) (effects (font (size 1.27 1.27)) (hide yes)))
  (property "Description" "Power symbol creates a global label with name \"+3.3V\"" (at 106.68 55.88 0) (effects (font (size 1.27 1.27)) (hide yes)))
  (pin "1"))
 (symbol
  (lib_id "power:+5V")
  (at 167.64 55.88 90)
  (unit 1)
  (exclude_from_sim no)
  (in_bom yes)
  (on_board yes)
  (dnp no)
  (fields_autoplaced yes)
  (property "Reference" "#PWR06" (at 171.45 55.88 0) (effects (font (size 1.27 1.27)) (hide yes)))
  (property "Value" "+5V" (at 163.83 55.8799 90) (effects (font (size 1.27 1.27)) (justify left)))
  (property "Footprint" "" (at 167.64 55.88 0) (effects (font (size 1.27 1.27)) (hide yes)))
  (property "Datasheet" "" (at 167.64 55.88 0) (effects (font (size 1.27 1.27)) (hide yes)))
  (property "Description" "Power symbol creates a global label with name \"+5V\"" (at 167.64 55.88 0) (effects (font (size 1.27 1.27)) (hide yes)))
  (pin "1"))
 (symbol
  (lib_id "power:+5V")
  (at 193.04 58.42 270)
  (unit 1)
  (exclude_from_sim no)
  (in_bom yes)
  (on_board yes)
  (dnp no)
  (fields_autoplaced yes)
  (property "Reference" "#PWR08" (at 189.23 58.42 0) (effects (font (size 1.27 1.27)) (hide yes)))
  (property "Value" "+5V" (at 196.85 58.4199 90) (effects (font (size 1.27 1.27)) (justify left)))
  (property "Footprint" "" (at 193.04 58.42 0) (effects (font (size 1.27 1.27)) (hide yes)))
  (property "Datasheet" "" (at 193.04 58.42 0) (effects (font (size 1.27 1.27)) (hide yes)))
  (property "Description" "Power symbol creates a global label with name \"+5V\"" (at 193.04 58.42 0) (effects (font (size 1.27 1.27)) (hide yes)))
  (pin "1"))
 (symbol
  (lib_id "Connector_Generic:Conn_01x04")
  (at 138.43 54.61 0)
  (mirror x)
  (unit 1)
  (exclude_from_sim no)
  (in_bom yes)
  (on_board yes)
  (dnp no)
  (property "Reference" "J2" (at 140.97 54.6101 0) (effects (font (size 1.27 1.27)) (justify left)))
  (property "Value" "Conn_01x04" (at 140.97 52.0701 0) (effects (font (size 1.27 1.27)) (justify left)))
  (property "Footprint" "Connector_PinHeader_2.54mm:PinHeader_1x04_P2.54mm_Vertical" (at 138.43 54.61 0) (effects (font (size 1.27 1.27)) (hide yes)))
  (property "Datasheet" "~" (at 138.43 54.61 0) (effects (font (size 1.27 1.27)) (hide yes)))
  (property "Description" "Generic connector, single row, 01x04, script generated (kicad-library-utils/schlib/autogen/connector/)" (at 138.43 54.61 0) (effects (font (size 1.27 1.27)) (hide yes)))
  (pin "1")
  (pin "3")
  (pin "4")
  (pin "2"))
 (symbol
  (lib_id "wenzellabs:RTC_module")
  (at 180.34 53.34 0)
  (unit 1)
  (exclude_from_sim no)
  (in_bom yes)
  (on_board yes)
  (dnp no)
  (fields_autoplaced yes)
  (property "Reference" "U2" (at 180.34 34.29 0) (effects (font (size 1.27 1.27))))
  (property "Value" "RTC_mod" (at 180.34 36.83 0) (effects (font (size 1.27 1.27))))
  (property "Footprint" "wenzellabs:RTC_module" (at 180.34 53.34 0) (effects (font (size 1.27 1.27)) (hide yes)))
  (property "Datasheet" "" (at 180.34 53.34 0) (effects (font (size 1.27 1.27)) (hide yes)))
  (property "Description" "HW-111 DS1307 based RTC module with AT24CP EEPROM and unpopulated DS18B20 temp sensor" (at 180.34 58.42 0) (effects (font (size 1.27 1.27)) (hide yes)))
  (pin "16")
  (pin "15")
  (pin "13")
  (pin "14")
  (pin "23")
  (pin "31")
  (pin "22")
  (pin "17")
  (pin "32")
  (pin "12")
  (pin "11")
  (pin "24")
  (pin "21")
  (pin "25")
  (pin "33"))
 (symbol
  (lib_id "Connector_Generic:Conn_01x03")
  (at 39.37 63.5 180)
  (unit 1)
  (exclude_from_sim no)
  (in_bom yes)
  (on_board yes)
  (dnp no)
  (fields_autoplaced yes)
  (property "Reference" "J1" (at 39.37 54.61 0) (effects (font (size 1.27 1.27))))
  (property "Value" "Conn_01x03" (at 39.37 57.15 0) (effects (font (size 1.27 1.27))))
  (property "Footprint" "Connector_PinHeader_2.54mm:PinHeader_1x03_P2.54mm_Vertical" (at 39.37 63.5 0) (effects (font (size 1.27 1.27)) (hide yes)))
  (property "Datasheet" "~" (at 39.37 63.5 0) (effects (font (size 1.27 1.27)) (hide yes)))
  (property "Description" "Generic connector, single row, 01x03, script generated (kicad-library-utils/schlib/autogen/connector/)" (at 39.37 63.5 0) (effects (font (size 1.27 1.27)) (hide yes)))
  (pin "1")
  (pin "3")
  (pin "2"))
 (sheet_instances
  (path ""
   (page "1")))
 (embedded_fonts no))
